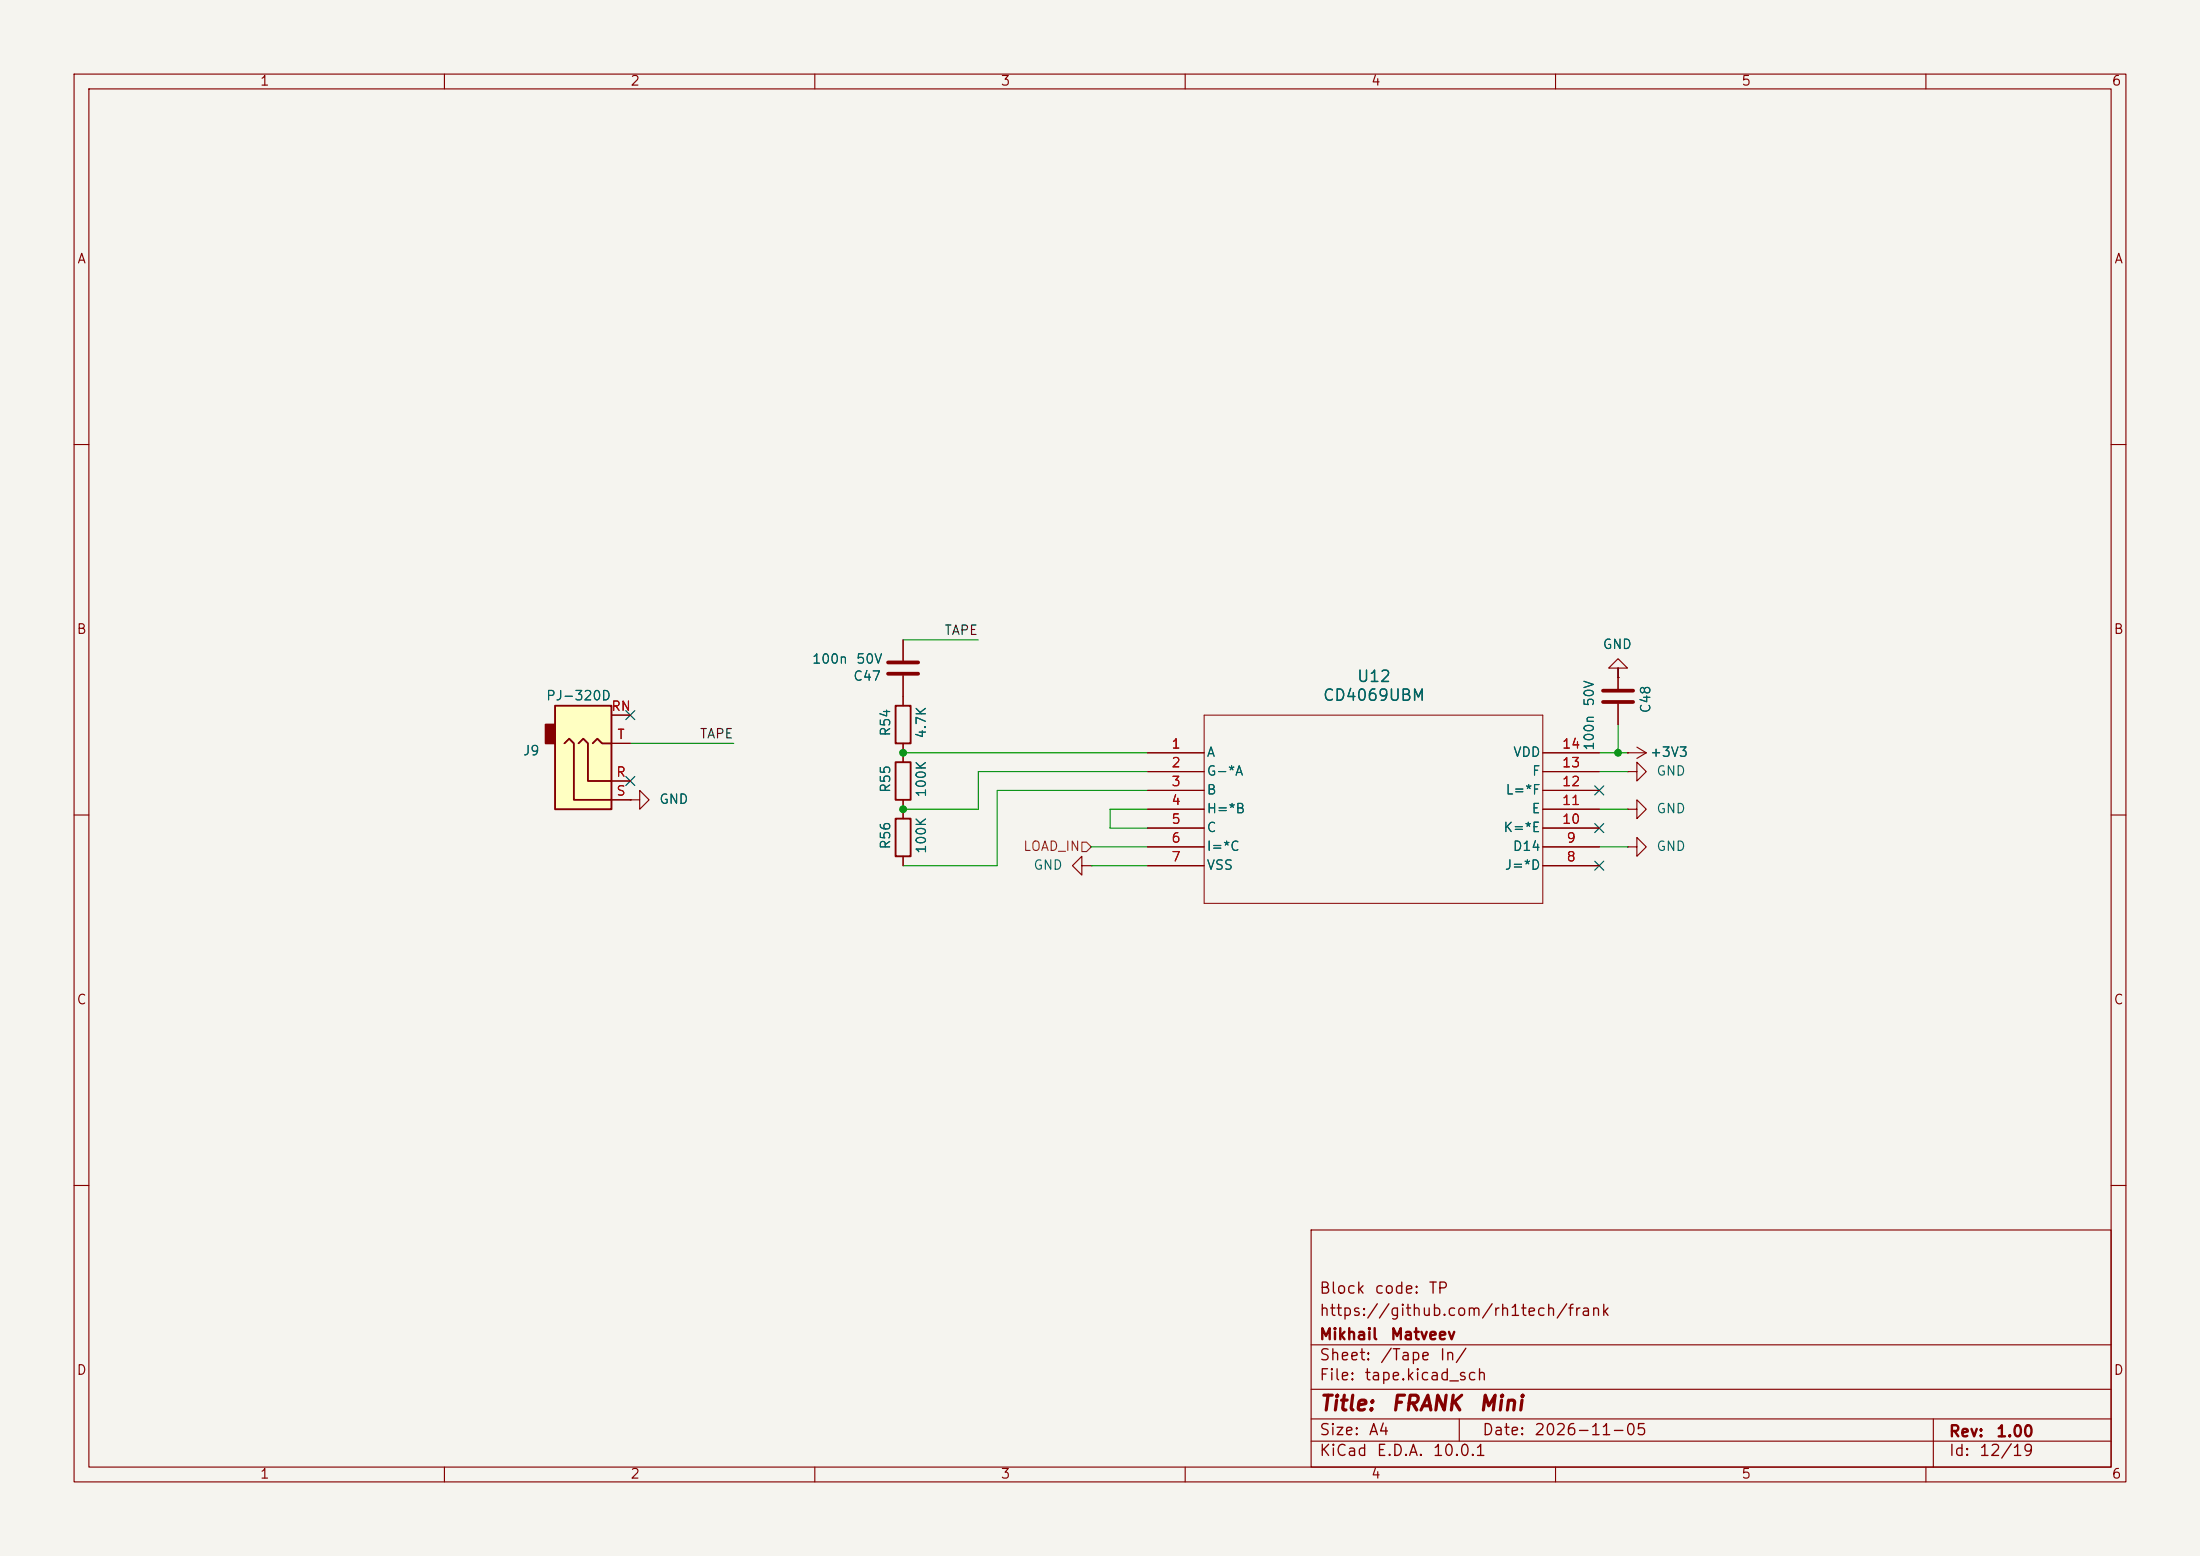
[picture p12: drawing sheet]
<svg xmlns="http://www.w3.org/2000/svg" width="297mm" height="210mm" viewBox="0 0 297 210" stroke-linecap="round" stroke-linejoin="round" font-family="sans-serif">
<path d="M0 0h297v210h-297z" fill="#f5f4ef" stroke="#f5f4ef" stroke-width=".14"/>
<g fill="none" stroke="#840000" stroke-width=".15">
<path d="M10 10h277v190h-277zM12 12h273v186h-273zM60 10v2M110 10v2M160 10v2M210 10v2M260 10v2M10 60h2M285 60h2M218.4 91.4v-1.2h-1.2l1.2-1.3 1.3 1.3h-1.3v2.8M218.4 91.4h.1M218.4 95v2.8"/>
<path d="M10 110h2M121.9 109.2v1.3M121.9 115.6v1.2M146 116.8v-1.2l-1.2 1.2 1.2 1.3v-1.3h1.3M147.3 116.8h.1M219.7 114.3h1.3v-1.3l1.2 1.3-1.2 1.3v-1.3M219.7 114.3h.1M219.7 109.2h1.3v-1.2l1.2 1.2-1.2 1.3v-1.3M219.7 109.2h.1M219.7 104.1h1.3v-1.2l1.2 1.2-1.2 1.3v-1.3M219.7 104.1h.1M219.7 101.6h.1"/>
<path d="M219.7 101.6h2.5M221 100.8l1.2 .8M222.2 101.6l-1.2 .8M285 110h2M10 160h2M177 166h108v32h-108zM285 160h2M60 198v2M110 198v2M160 198v2M177 194.5h108M177 191.5h108"/>
<path d="M177 187.5h108M177 181.5h108M197 191.5v3M210 198v2M260 198v2M261 191.5v6.5"/>
</g>
<path d="M120.9 110.5h2v5.1h-2z" fill="none" stroke="#840000" stroke-width=".25"/>
<path d="M216.4 94.7h4.1M216.4 93.2h4.1" fill="none" stroke="#840000" stroke-width=".51"/>
<path d="M74.9 95.3h7.6v13.9h-7.6z" fill="#ffffc2"/>
<path d="M73.7 97.8h1.2v2.5h-1.2z" fill="#840000" stroke="#840000" stroke-width=".25"/>
<path d="M74.9 95.3h7.6v13.9h-7.6zM120.9 95.3h2v5h-2zM76.2 100.3l.6-.6 .7 .6v7.7h5M78.1 100.3l.6-.6 .7 .6v5.1h3.1M80 100.3l.6-.6 .7 .6h1.2M120.9 102.9h2v5.1h-2z" fill="none" stroke="#840000" stroke-width=".25"/>
<g fill="none" stroke="#840000" stroke-width=".15">
<path d="M82.5 96.5h2.6M121.9 86.4v2.8M121.9 91.2v4.1M218.4 91.4h.1M218.4 90.2v2.8M218.4 95v2.8M82.5 105.4h2.6M82.5 108h2.6M82.5 100.3h2.6M85.1 108h1.3v-1.3l1.2 1.3-1.2 1.2v-1.2M85.1 108h.1M121.9 100.3v2.6"/>
<path d="M121.9 108v2.5M121.9 115.6v1.2M154.9 101.6h7.7M154.9 104.1h7.7M154.9 106.7h7.7M154.9 109.2h7.7M154.9 111.8h7.7M154.9 114.3h7.7M154.9 116.8h7.7M208.3 101.6h7.6M208.3 104.1h7.6M208.3 106.7h7.6"/>
<path d="M208.3 109.2h7.6M208.3 111.8h7.6M208.3 114.3h7.6M208.3 116.8h7.6M219.7 101.6h.1"/>
</g>
<path d="M119.9 90.9h4.1M119.9 89.4h4.1" fill="none" stroke="#840000" stroke-width=".51"/>
<path d="M162.6 96.5h45.7v25.4h-45.7z" fill="none" stroke="#840000" stroke-width=".14"/>
<path d="M146 113.7h.7l.6 .6-.6 .6h-.7z" fill="none" stroke="#725600" stroke-width=".15"/>
<g fill="none" stroke="#009600" stroke-width=".15">
<path d="M121.9 86.4h10.2M218.4 90.2v1.2M218.4 97.8v3.8M85.1 100.3h14M121.9 101.6h33M147.3 116.8h7.6M147.3 114.3h7.6M154.9 106.7h-20.3v10.1h-12.7M154.9 104.1h-22.8v5.1h-10.2M154.9 109.2h-5v2.6h5M215.9 101.6h3.8M215.9 104.1h3.8"/>
<path d="M215.9 114.3h3.8M215.9 109.2h3.8"/>
</g>
<path d="M84.5 95.9l1.2 1.2M85.7 95.9l-1.2 1.2M84.5 104.8l1.2 1.2M85.7 104.8l-1.2 1.2M215.3 111.2l1.2 1.2M215.3 106.1l1.2 1.2M215.3 116.2l1.2 1.2M216.5 111.2l-1.2 1.2M216.5 106.1l-1.2 1.2M216.5 116.2l-1.2 1.2" fill="none" stroke="#000084" stroke-width=".15"/>
<g fill="#009600" stroke="#009600" stroke-width=".14">
<circle cx="121.9" cy="101.6" r=".46"/>
<circle cx="121.9" cy="109.2" r=".46"/>
<circle cx="218.4" cy="101.6" r=".46"/>
</g>
<g font-size="2" fill="#840000">
<text x="178" y="190.9">Title:</text>
<text x="187.7" y="190.9">FRANK</text>
<text x="199.5" y="190.9">Mini</text>
</g>
<g font-size="1.5" fill="#006464">
<text x="178.5" y="95">CD4069UBM</text>
<text x="183.1" y="92.4">U12</text>
</g>
<g font-size="1.5" fill="#840000">
<text x="178" y="178">https://github.com/rh1tech/frank</text>
<text x="178" y="175">Block</text>
<text x="185.4" y="175">code:</text>
<text x="192.7" y="175">TP</text>
<text x="178" y="184">Sheet:</text>
<text x="178" y="181.2">Mikhail</text>
<text x="186.2" y="184">/Tape</text>
<text x="187.6" y="181.2">Matveev</text>
<text x="194.2" y="184">In/</text>
<text x="178" y="186.7">File:</text>
<text x="184.1" y="186.7">tape.kicad_sch</text>
<text x="178" y="196.9">KiCad</text>
<text x="178" y="194.1">Size:</text>
<text x="184.7" y="194.1">A4</text>
<text x="185.7" y="196.9">E.D.A.</text>
<text x="193.3" y="196.9">10.0.1</text>
<text x="200" y="194.1">Date:</text>
<text x="207" y="194.1">2026-11-05</text>
<text x="263" y="194.3">Rev:</text>
<text x="263" y="196.9">Id:</text>
<text x="267.1" y="196.9">12/19</text>
<text x="269.4" y="194.3">1.00</text>
</g>
<g font-size="1.3" fill="#840000">
<text x="35" y="11.9">1</text>
<text x="85" y="11.9">2</text>
<text x="135" y="11.9">3</text>
<text x="185" y="11.9">4</text>
<text x="235" y="11.9">5</text>
<text x="285" y="11.9">6</text>
<text x="10.3" y="35.9">A</text>
<text x="285.3" y="35.9">A</text>
<text x="10.3" y="85.9">B</text>
<text x="285.3" y="85.9">B</text>
<text x="10.3" y="135.9">C</text>
<text x="285.3" y="135.9">C</text>
<text x="10.3" y="185.9">D</text>
<text x="285.3" y="185.9">D</text>
<text x="35" y="199.9">1</text>
<text x="85" y="199.9">2</text>
<text x="135" y="199.9">3</text>
<text x="185" y="199.9">4</text>
<text x="235" y="199.9">5</text>
<text x="285" y="199.9">6</text>
</g>
<g font-size="1.3" fill="#006464">
<text x="109.5" y="89.9">100n</text>
<text x="115.5" y="89.9">50V</text>
<text x="216.3" y="87.9">GND</text>
<text x="73.6" y="94.8">PJ-320D</text>
<text x="115.1" y="92.2">C47</text>
<text x="215.5" y="95.5" transform="rotate(-90 215.5 95.5)">50V</text>
<text x="120.5" y="99.5" transform="rotate(-90 120.5 99.5)">R54</text>
<text x="125.3" y="99.8" transform="rotate(-90 125.3 99.8)">4.7K</text>
<text x="215.5" y="101.4" transform="rotate(-90 215.5 101.4)">100n</text>
<text x="223.1" y="96.4" transform="rotate(-90 223.1 96.4)">C48</text>
<text x="70.5" y="102.3">J9</text>
<text x="120.5" y="107.1" transform="rotate(-90 120.5 107.1)">R55</text>
<text x="125.3" y="107.7" transform="rotate(-90 125.3 107.7)">100K</text>
<text x="162.8" y="102.5">A</text>
<text x="162.8" y="105">G-*A</text>
<text x="162.8" y="107.5">B</text>
<text x="203.2" y="107.5">L=*F</text>
<text x="204.2" y="102.5">VDD</text>
<text x="206.7" y="105">F</text>
<text x="222.7" y="102.5">+3V3</text>
<text x="223.5" y="105">GND</text>
<text x="88.9" y="108.8">GND</text>
<text x="162.8" y="110.1">H=*B</text>
<text x="162.8" y="112.6">C</text>
<text x="202.9" y="112.6">K=*E</text>
<text x="206.7" y="110.1">E</text>
<text x="223.5" y="110.1">GND</text>
<text x="120.5" y="114.7" transform="rotate(-90 120.5 114.7)">R56</text>
<text x="125.3" y="115.3" transform="rotate(-90 125.3 115.3)">100K</text>
<text x="139.4" y="117.7">GND</text>
<text x="162.8" y="115.2">I=*C</text>
<text x="162.8" y="117.7">VSS</text>
<text x="203" y="117.7">J=*D</text>
<text x="204.1" y="115.2">D14</text>
<text x="223.5" y="115.2">GND</text>
</g>
<g font-size="1.3" fill="#0f0f0f">
<text x="127.4" y="86">TAPE</text>
<text x="94.4" y="100">TAPE</text>
</g>
<g font-size="1.3" fill="#a90000">
<text x="82.4" y="96.3">RN</text>
<text x="83.2" y="100.1">T</text>
<text x="158" y="101.3">1</text>
<text x="210.8" y="101.3">14</text>
<text x="83.1" y="105.2">R</text>
<text x="83.1" y="107.7">S</text>
<text x="158" y="103.9">2</text>
<text x="158" y="106.4">3</text>
<text x="210.8" y="106.4">12</text>
<text x="210.8" y="103.9">13</text>
<text x="158" y="109">4</text>
<text x="158" y="111.5">5</text>
<text x="210.8" y="111.5">10</text>
<text x="210.8" y="109">11</text>
<text x="158" y="114">6</text>
<text x="158" y="116.6">7</text>
<text x="211.4" y="116.6">8</text>
<text x="211.4" y="114">9</text>
</g>
<text font-size="1.3" fill="#725600" x="138" y="115.2">LOAD_IN</text>
</svg>
